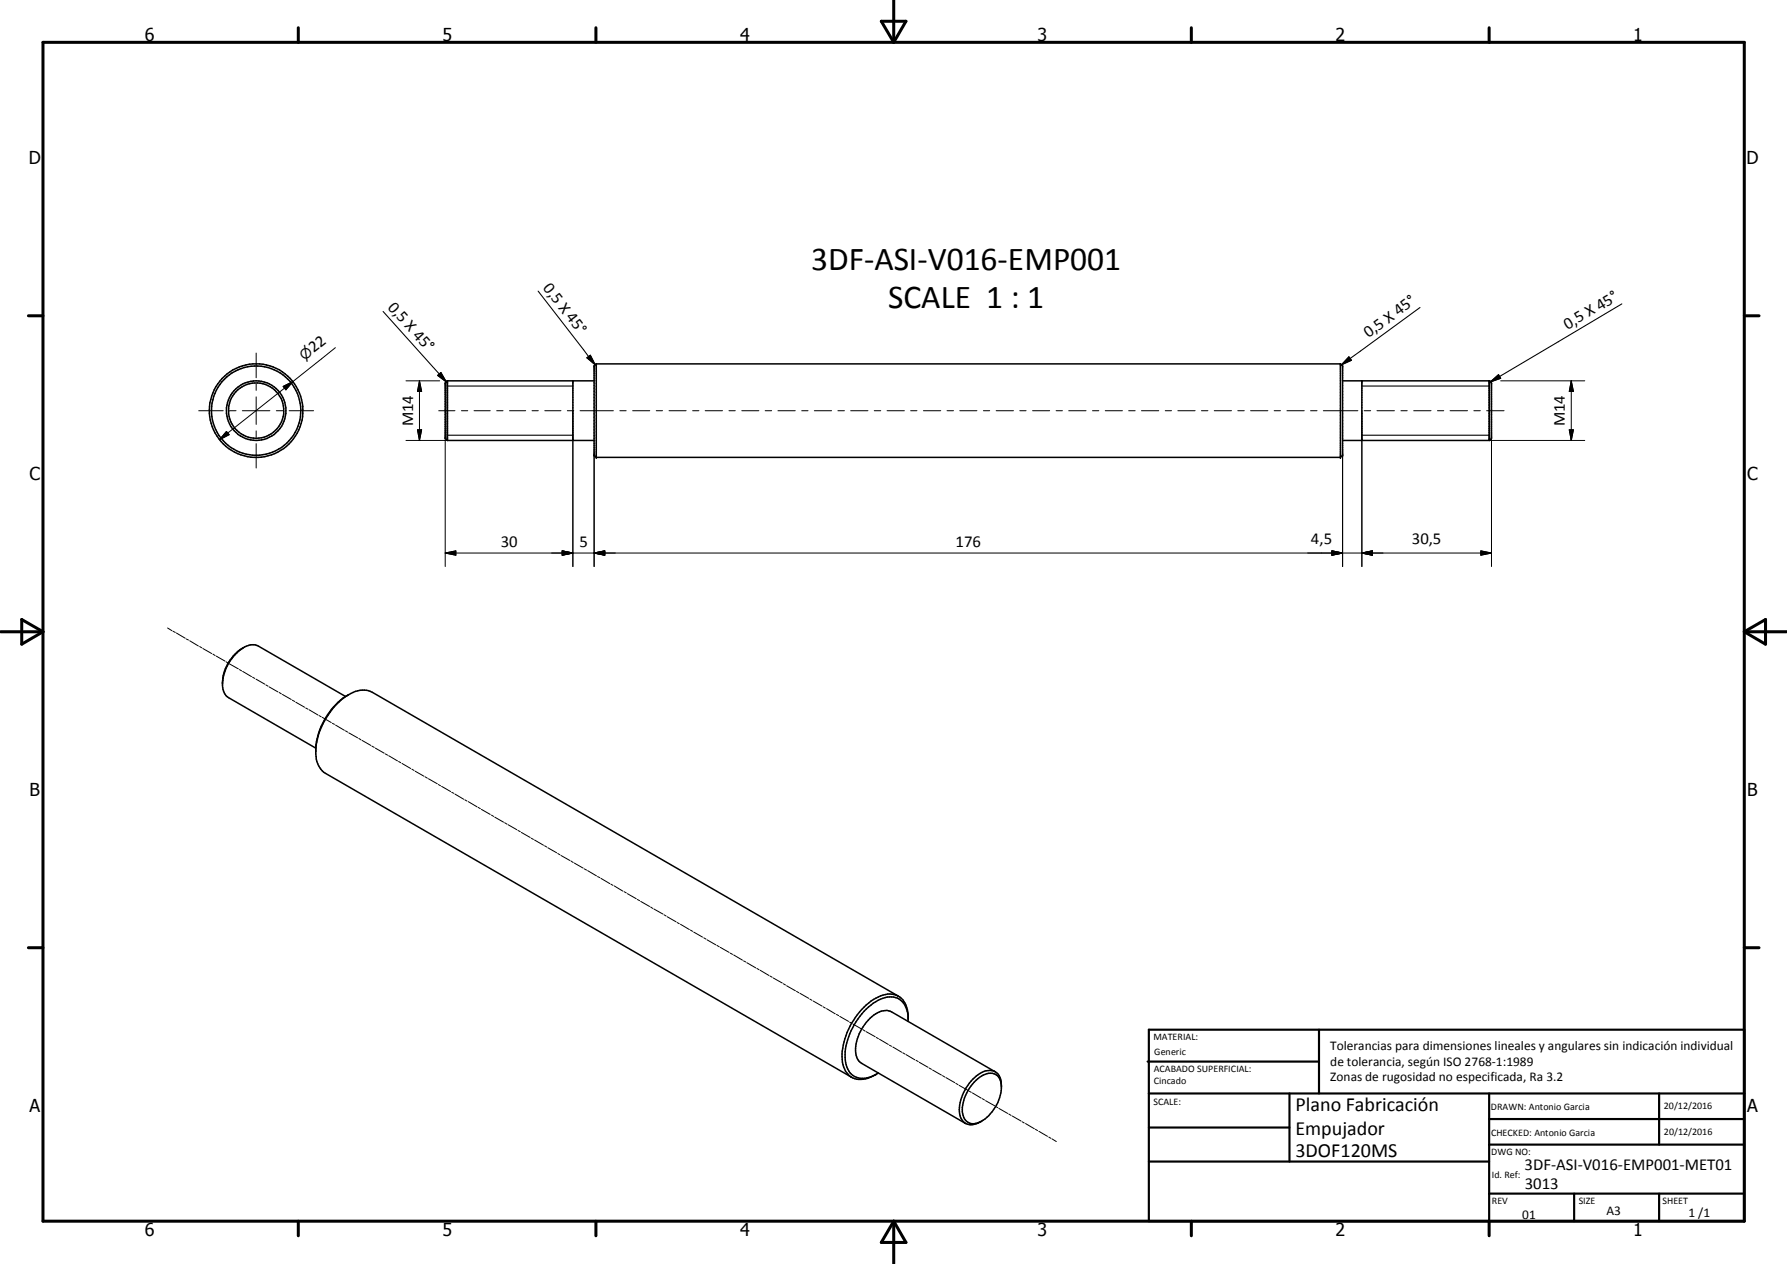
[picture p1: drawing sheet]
<svg xmlns="http://www.w3.org/2000/svg" width="420mm" height="297mm" viewBox="0 0 420 297" stroke-linecap="round" stroke-linejoin="round" font-family="sans-serif">
<g fill="none" stroke="#000" stroke-width=".35">
<path d="M105.2 89.5l-.5 .5v13l.5 .5M105.2 89.5v14M105.2 89.5h34.5M134.7 89.5v14M140.2 85.5v22M140.2 85.5l-.5 .5v21l.5 .5M140.2 85.5h175M315.2 85.5v22M315.2 85.5l.5 .5v21l-.5 .5M315.7 89.5h34.5M320.2 89.5v14M350.2 89.5v14"/>
<path d="M350.2 89.5l.5 .5v13l-.5 .5M105.2 103.5h34.5M140.2 107.5h175M315.7 103.5h34.5M52.4 159.3a4.6 4.6 0 0 0 1.1 4.4l20.7 12.1M52.4 159.4a10.5 10.5 0 0 1 6-7.7l1.3-.2 1.1 .3 20.4 11.9M57.3 152.2a10 10 0 0 0-5 8.3M74.2 175.9a17.4 17.4 0 0 1 8.3-12.9 5.2 5.2 0 0 1 5-.3l123.7 71.4M82 163.2a16 16 0 0 0-7.6 15.2 5.1 5.1 0 0 0 2.1 3.3l123.7 71.5M213.5 238.8a4.3 4.3 0 0 0-3.9-4.5 9.1 9.1 0 0 0-6.5 3.4 16 16 0 0 0-4.4 11.4 4.2 4.2 0 0 0 6.1 3.9l1.7-.9M213.5 240a6.2 6.2 0 0 0-2-5.7 5.1 5.1 0 0 0-5.6 .3 16.5 16.5 0 0 0-7.8 15 4.3 4.3 0 0 0 4.3 4.1l1.6-.3 2.1-1M234 251.9l-24.4-14.1a4.3 4.3 0 0 0-4.6 1.1 10.5 10.5 0 0 0-3.7 9l.5 1.2 .8 .8 24.4 14.1"/>
<path d="M235.4 255.2a2.73 2.73 0 0 0-1.3-2.7 2.73 2.73 0 0 0-2.9 .1 9.8 9.8 0 0 0-4.9 9.1 2.56 2.56 0 0 0 4 2 9.3 9.3 0 0 0 4.8-10.5 2.75 2.75 0 0 0-4.1-1.2 10.5 10.5 0 0 0-5.4 9.8 2.83 2.83 0 0 0 4.4 2.1l.8-.5"/>
<circle cx="60.2" cy="96.5" r="10.5"/>
<circle cx="60.2" cy="96.5" r="7"/>
<circle cx="60.2" cy="96.5" r="11"/>
<circle cx="60.2" cy="96.5" r="6.5"/>
</g>
<g fill="#000">
<circle cx="140.2" cy="85.5" r=".18"/>
<circle cx="315.2" cy="85.5" r=".18"/>
<circle cx="139.7" cy="107" r=".18"/>
<circle cx="140.2" cy="107.5" r=".18"/>
<circle cx="315.2" cy="107.5" r=".18"/>
<circle cx="315.7" cy="107" r=".18"/>
</g>
<path d="M90.1 73.2l14.8 16.5M126.5 68.4l13.4 17.3M333.9 72.3l-18.5 13.4M381.3 71.4l-30.9 18.3M102.9 88.2l.8-.7 1.2 2.2zM105.2 90.7h29.5M138 84.1l.8-.6 1.1 2.2zM317.1 83.9l.6 .8-2.3 1zM320.2 90.7h30M350.4 89.7l1.9-1.6 .5 .8zM105.2 102.3h29.5M320.2 102.3h30" fill="none" stroke="#000" stroke-width=".25"/>
<g fill="none" stroke="#000" stroke-width=".71">
<path d="M10.1 9.9h400v277.1h-400zM70.1 6.5v3.4M140.1 6.5v3.4M207.2 5h5.8l-2.9 4.9zM210.1 0v9.9M280.1 6.5v3.4M350.1 6.5v3.4M6.7 74.2h3.4M410.1 74.2h3.5M.1 148.5h10M5.1 145.6l5 2.9-5 2.9zM410.1 148.5h10"/>
<path d="M410.1 148.5l5-2.9v5.8zM6.7 222.7h3.4M410.1 222.7h3.5M70.1 287v3.4M140.1 287v3.4M210.1 287v10M210.1 287l2.9 5h-5.8zM280.1 287v3.4M350.1 287v3.4"/>
</g>
<g fill="none" stroke="#000" stroke-width=".51">
<path d="M269.8 249.5h40.3M270.1 242h140v45h-140zM270.1 257h140M303.2 257v16M310.1 242v15M350.1 257v30M390.1 257v12M270.1 265h33.1M270.1 273h80M350.1 269h60M350.1 263h60M350.1 280.5h60"/>
<path d="M370.1 280.5v6.5M390.1 280.5v6.5"/>
</g>
<g fill="none" stroke="#000" stroke-width=".24">
<path d="M46.7 96.5h5.8M54 96.5h1.5M57 96.5h6.4M60.2 83v5.8M60.2 90.3v1.4M60.2 93.3v6.4M65 96.5h1.5M66.6 90.8l2.3-1.1-1.7 1.9zM68 96.5h5.7M68.9 89.7l-17.3 13.6M78.9 81.7l-10 8M95.5 89.5h7.9"/>
<path d="M98.6 89.5l.5 2.5h-.9zM98.6 89.5v14M103.2 96.5h3.8M105.1 89.5h.1M108.5 96.5h1.5M111.5 96.5h3.8M116.8 96.5h1.5M119.8 96.5h3.8M125.1 96.5h1.5M128.1 96.5h3.8M133.4 96.5h1.5M134.7 96.6v36.5"/>
<path d="M136.4 96.5h7.8M145.7 96.5h1.5M148.7 96.5h4.1M154.3 96.5h1.5M157.3 96.5h4M162.8 96.5h1.5M165.8 96.5h4.1M171.4 96.5h1.5M174.4 96.5h4M179.9 96.5h1.5M182.9 96.5h4.1M188.5 96.5h1.5"/>
<path d="M191.5 96.5h4M197 96.5h1.5M200 96.5h4.1M205.6 96.5h1.5M208.6 96.5h4M214.1 96.5h1.5M217.1 96.5h4.1M222.7 96.5h1.5M225.7 96.5h4M231.2 96.5h1.5M234.2 96.5h4.1M239.8 96.5h1.4"/>
<path d="M242.8 96.5h4M248.3 96.5h1.5M251.3 96.5h4M256.9 96.5h1.4M259.9 96.5h4M265.4 96.5h1.5M268.4 96.5h4M274 96.5h1.5M276.9 96.5h4.1M282.5 96.5h1.5M285.5 96.5h4M291 96.5h1.6"/>
<path d="M294 96.5h4.1M299.6 96.5h1.5M302.6 96.5h4.1M308.1 96.5h1.6M311.1 96.5h8.2M320.2 96.6v36.5M320.7 96.5h1.6M323.8 96.5h4.1M329.4 96.5h1.5M332.4 96.5h4.1M338 96.5h1.5M340.9 96.5h4.1"/>
<path d="M346.5 96.5h1.6M349.5 96.5h4.1M350.2 89.5h.2M352.8 89.5h19.8M369.4 89.5l.5 2.5h-.9zM369.4 89.5v14M53.2 101.4l.7 .8-2.3 1.1zM60.2 101.3v1.4M60.2 104.3v5.7M95.5 103.5h9.7M98.2 101h.9l-.5 2.5zM104.7 103v30.1"/>
<path d="M139.7 107v26.1M315.7 107v26.1M350.2 103.5h22.4M350.7 103v30.1M369 101h.9l-.5 2.5zM104.7 130l2.5-.5v1zM104.7 130h246M132.2 129.5l2.5 .5-2.5 .5zM139.7 130l2.5-.5v1zM313.2 129.5l2.5 .5-2.5 .5zM320.2 130l2.5-.5v1zM348.2 129.5l2.5 .5-2.5 .5z"/>
<path d="M39.4 147.6l1 .6M40.7 148.3l.5 .3M41.5 148.8l2 1.2M43.8 150.2l.5 .2M44.6 150.6l2 1.2M46.9 151.9l.5 .3M47.7 152.4l2.1 1.2M50.1 153.7l.5 .4M50.8 154.2l2.1 1.2M53.2 155.5l.5 .3M53.9 156l2.1 1.2M56.3 157.4l.5 .2"/>
<path d="M57.1 157.8l2 1.2M59.4 159.1l.5 .3M60.2 159.6l2.1 1.2M62.5 161l.5 .2M63.3 161.4l2.1 1.2M65.6 162.7l.6 .4M66.4 163.2l2.1 1.2M68.7 164.5l.6 .3M69.5 165l2.1 1.2M71.9 166.4l.5 .3M72.7 166.8l2 1.2M75 168.1l.5 .3"/>
<path d="M75.8 168.6l2.1 1.2M78.1 170l.5 .2M78.9 170.4l2.1 1.2M81.2 171.7l.5 .3M82 172.2l2.1 1.2M84.4 173.5l.5 .4M85.1 174l2.1 1.2M87.4 175.3l.6 .3M88.3 175.8l2 1.2M90.6 177.2l.5 .3M91.4 177.6l2.1 1.2M93.7 178.9l.5 .3"/>
<path d="M94.5 179.4l2.1 1.2M96.8 180.8l.6 .3M97.6 181.2l2.1 1.2M99.9 182.5l.6 .4M100.7 183l2.1 1.2M103.1 184.4l.5 .3M103.8 184.8l2.1 1.2M106.2 186.2l.5 .2M107 186.6l2 1.2M109.3 188l.5 .3M110.1 188.4l2.1 1.2M112.4 189.7l.5 .3"/>
<path d="M113.2 190.2l2.1 1.2M115.6 191.6l.5 .3M116.3 192l2.1 1.2M118.6 193.3l.6 .4M119.5 193.8l2 1.2M121.8 195.2l.5 .3M122.6 195.6l2.1 1.2M124.9 197l.5 .3M125.7 197.4l2.1 1.2M128 198.8l.6 .3M128.8 199.2l2.1 1.2M131.1 200.6l.5 .3"/>
<path d="M131.9 201l2.1 1.2M134.3 202.4l.5 .3M135 202.8l2.1 1.2M137.4 204.2l.5 .3M138.2 204.6l2 1.2M140.5 206l.5 .2M141.3 206.4l2.1 1.2M143.6 207.8l.5 .3M144.4 208.2l2.1 1.2M146.8 209.5l.5 .3M147.5 210l2.1 1.2M149.8 211.4l.6 .3"/>
<path d="M150.7 211.8l2 1.2M153 213.1l.5 .4M153.7 213.6l2.2 1.2M156.1 215l.5 .3M156.9 215.4l2.1 1.2M159.2 216.8l.5 .3M160 217.2l2.1 1.2M162.3 218.6l.5 .3M163.1 219l2.1 1.2M165.5 220.4l.5 .3M166.2 220.9l2.1 1.1M168.6 222.2l.5 .3"/>
<path d="M169.4 222.6l2 1.2M171.7 224l.5 .3M172.5 224.4l2.1 1.2M174.8 225.8l.5 .3M175.6 226.2l2.1 1.3M178 227.6l.5 .3M178.7 228l2.1 1.2M181 229.4l.6 .3M181.8 229.8l2.1 1.2M184.2 231.2l.5 .3M184.9 231.6l2.1 1.2M187.3 233l.5 .3"/>
<path d="M188.1 233.4l2 1.2M190.4 234.8l.5 .3M191.2 235.2l2.1 1.2M193.5 236.6l.5 .3M194.3 237l2.1 1.3M196.7 238.4l.5 .3M197.4 238.8l2.1 1.2M199.8 240.2l.5 .3M200.6 240.7l2 1.2M202.9 242l.5 .3M203.7 242.4l2.1 1.2M206 243.8l.5 .3"/>
<path d="M206.8 244.2l2.1 1.2M209.1 245.6l.5 .3M209.9 246l2.1 1.3M212.2 247.4l.6 .3M213 247.8l2.1 1.2M215.4 249.2l.5 .3M216.1 249.6l2.1 1.2M218.5 251l.5 .3M219.3 251.5l2 1.1M221.6 252.8l.6 .3M222.4 253.2l2.1 1.2M224.7 254.6l.5 .3"/>
<path d="M225.5 255.1l2.1 1.1M227.9 256.4l.5 .3M228.6 256.8l2.1 1.3M231 258.2l.5 .3M231.7 258.7l2.1 1.1M234.1 260l.5 .3M234.9 260.5l2 1.2M237.2 261.8l.5 .3M238 262.3l2.1 1.1M240.3 263.6l.5 .3M241.1 264l2.1 1.3M243.4 265.4l.6 .3"/>
<path d="M244.3 265.9l2 1.1M246.6 267.2l.5 .3M247.3 267.6l1.1 .7"/>
</g>
<g fill="#000">
<path d="M66.6 90.8l2.3-1.1-1.7 1.9zM98.6 89.5l.5 2.5h-.9zM102.9 88.2l.8-.7 1.2 2.2zM138 84.1l.8-.6 1.1 2.2zM317.1 83.9l.6 .8-2.3 1zM350.4 89.7l1.9-1.6 .5 .8zM369.4 89.5l.5 2.5h-.9zM53.2 101.4l.7 .8-2.3 1.1zM98.2 101h.9l-.5 2.5zM369 101h.9l-.5 2.5zM104.7 130l2.5-.5v1zM132.2 129.5l2.5 .5-2.5 .5z"/>
<path d="M139.7 130l2.5-.5v1zM313.2 129.5l2.5 .5-2.5 .5zM320.2 130l2.5-.5v1zM348.2 129.5l2.5 .5-2.5 .5z"/>
</g>
<g font-size="7.9">
<text x="190.7" y="63.4">3DF-ASI-V016-EMP001</text>
<text x="208.8" y="72.4">SCALE 1 : 1</text>
</g>
<g font-size="4.7">
<text x="304.6" y="261.2">Plano Fabricación</text>
<text x="304.6" y="266.6">Empujador</text>
<text x="304.6" y="272">3DOF120MS</text>
</g>
<g font-size="4.2">
<text x="34" y="9.6">6</text>
<text x="104" y="9.6">5</text>
<text x="174" y="9.6">4</text>
<text x="244" y="9.6">3</text>
<text x="314" y="9.6">2</text>
<text x="384" y="9.6">1</text>
<text x="6.8" y="38.7">D</text>
<text x="410.6" y="38.7">D</text>
<text x="7" y="112.9">C</text>
<text x="410.8" y="112.9">C</text>
<text x="7" y="187.1">B</text>
<text x="410.8" y="187.1">B</text>
<text x="7" y="261.4">A</text>
<text x="410.8" y="261.4">A</text>
<text x="34" y="290.4">6</text>
<text x="104" y="290.4">5</text>
<text x="174" y="290.4">4</text>
<text x="244" y="290.4">3</text>
<text x="314" y="290.4">2</text>
<text x="384" y="290.4">1</text>
</g>
<g font-size="3.9">
<text x="127.6" y="67.6" transform="rotate(52 127.6 67.6)">0,5 X 45°</text>
<text x="91" y="72.3" transform="rotate(48 91 72.3)">0,5 X 45°</text>
<text x="368.5" y="77.5" transform="rotate(-31 368.5 77.5)">0,5 X 45°</text>
<text x="73.8" y="83" transform="rotate(-38 73.8 83)">22</text>
<text x="321.7" y="79.5" transform="rotate(-36 321.7 79.5)">0,5 X 45°</text>
<text x="97.1" y="100.2" transform="rotate(-90 97.1 100.2)">M14</text>
<text x="367.9" y="100.2" transform="rotate(-90 367.9 100.2)">M14</text>
<text x="117.7" y="128.4">30</text>
<text x="136.2" y="128.4">5</text>
<text x="224.7" y="128.4">176</text>
<text x="308.2" y="127.9">4,5</text>
<text x="332" y="127.9">30,5</text>
<text x="358.5" y="275">3DF-ASI-V016-EMP001-MET01</text>
<text x="358.5" y="279.4">3013</text>
</g>
<text font-size="3.3" x="71.6" y="84.8" transform="rotate(-38 71.6 84.8)">⌀</text>
<g font-size="3.1">
<text x="312.7" y="246.8">Tolerancias para dimensiones lineales y angulares sin indicación individual</text>
<text x="312.7" y="250.4">de tolerancia, según ISO 2768-1:1989</text>
<text x="312.7" y="254">Zonas de rugosidad no especificada, Ra 3.2</text>
<text x="357.9" y="286.4">01</text>
<text x="377.7" y="285.6">A3</text>
<text x="397" y="285.9">1 /1</text>
</g>
<g font-size="2.4">
<text x="271.2" y="244.4">MATERIAL:</text>
<text x="271.3" y="252">ACABADO SUPERFICIAL:</text>
<text x="271.4" y="247.9">Generic</text>
<text x="271.3" y="254.6">Cincado</text>
<text x="271.2" y="259.7">SCALE:</text>
<text x="350.6" y="260.9">DRAWN: Antonio Garcia</text>
<text x="391.2" y="260.6">20/12/2016</text>
<text x="350.6" y="267">CHECKED: Antonio Garcia</text>
<text x="391.2" y="266.7">20/12/2016</text>
<text x="350.6" y="271.4">DWG NO:</text>
<text x="350.8" y="276.9">Id. Ref:</text>
<text x="350.8" y="282.8">REV</text>
<text x="371.2" y="282.9">SIZE</text>
<text x="390.9" y="282.9">SHEET</text>
</g>
</svg>
